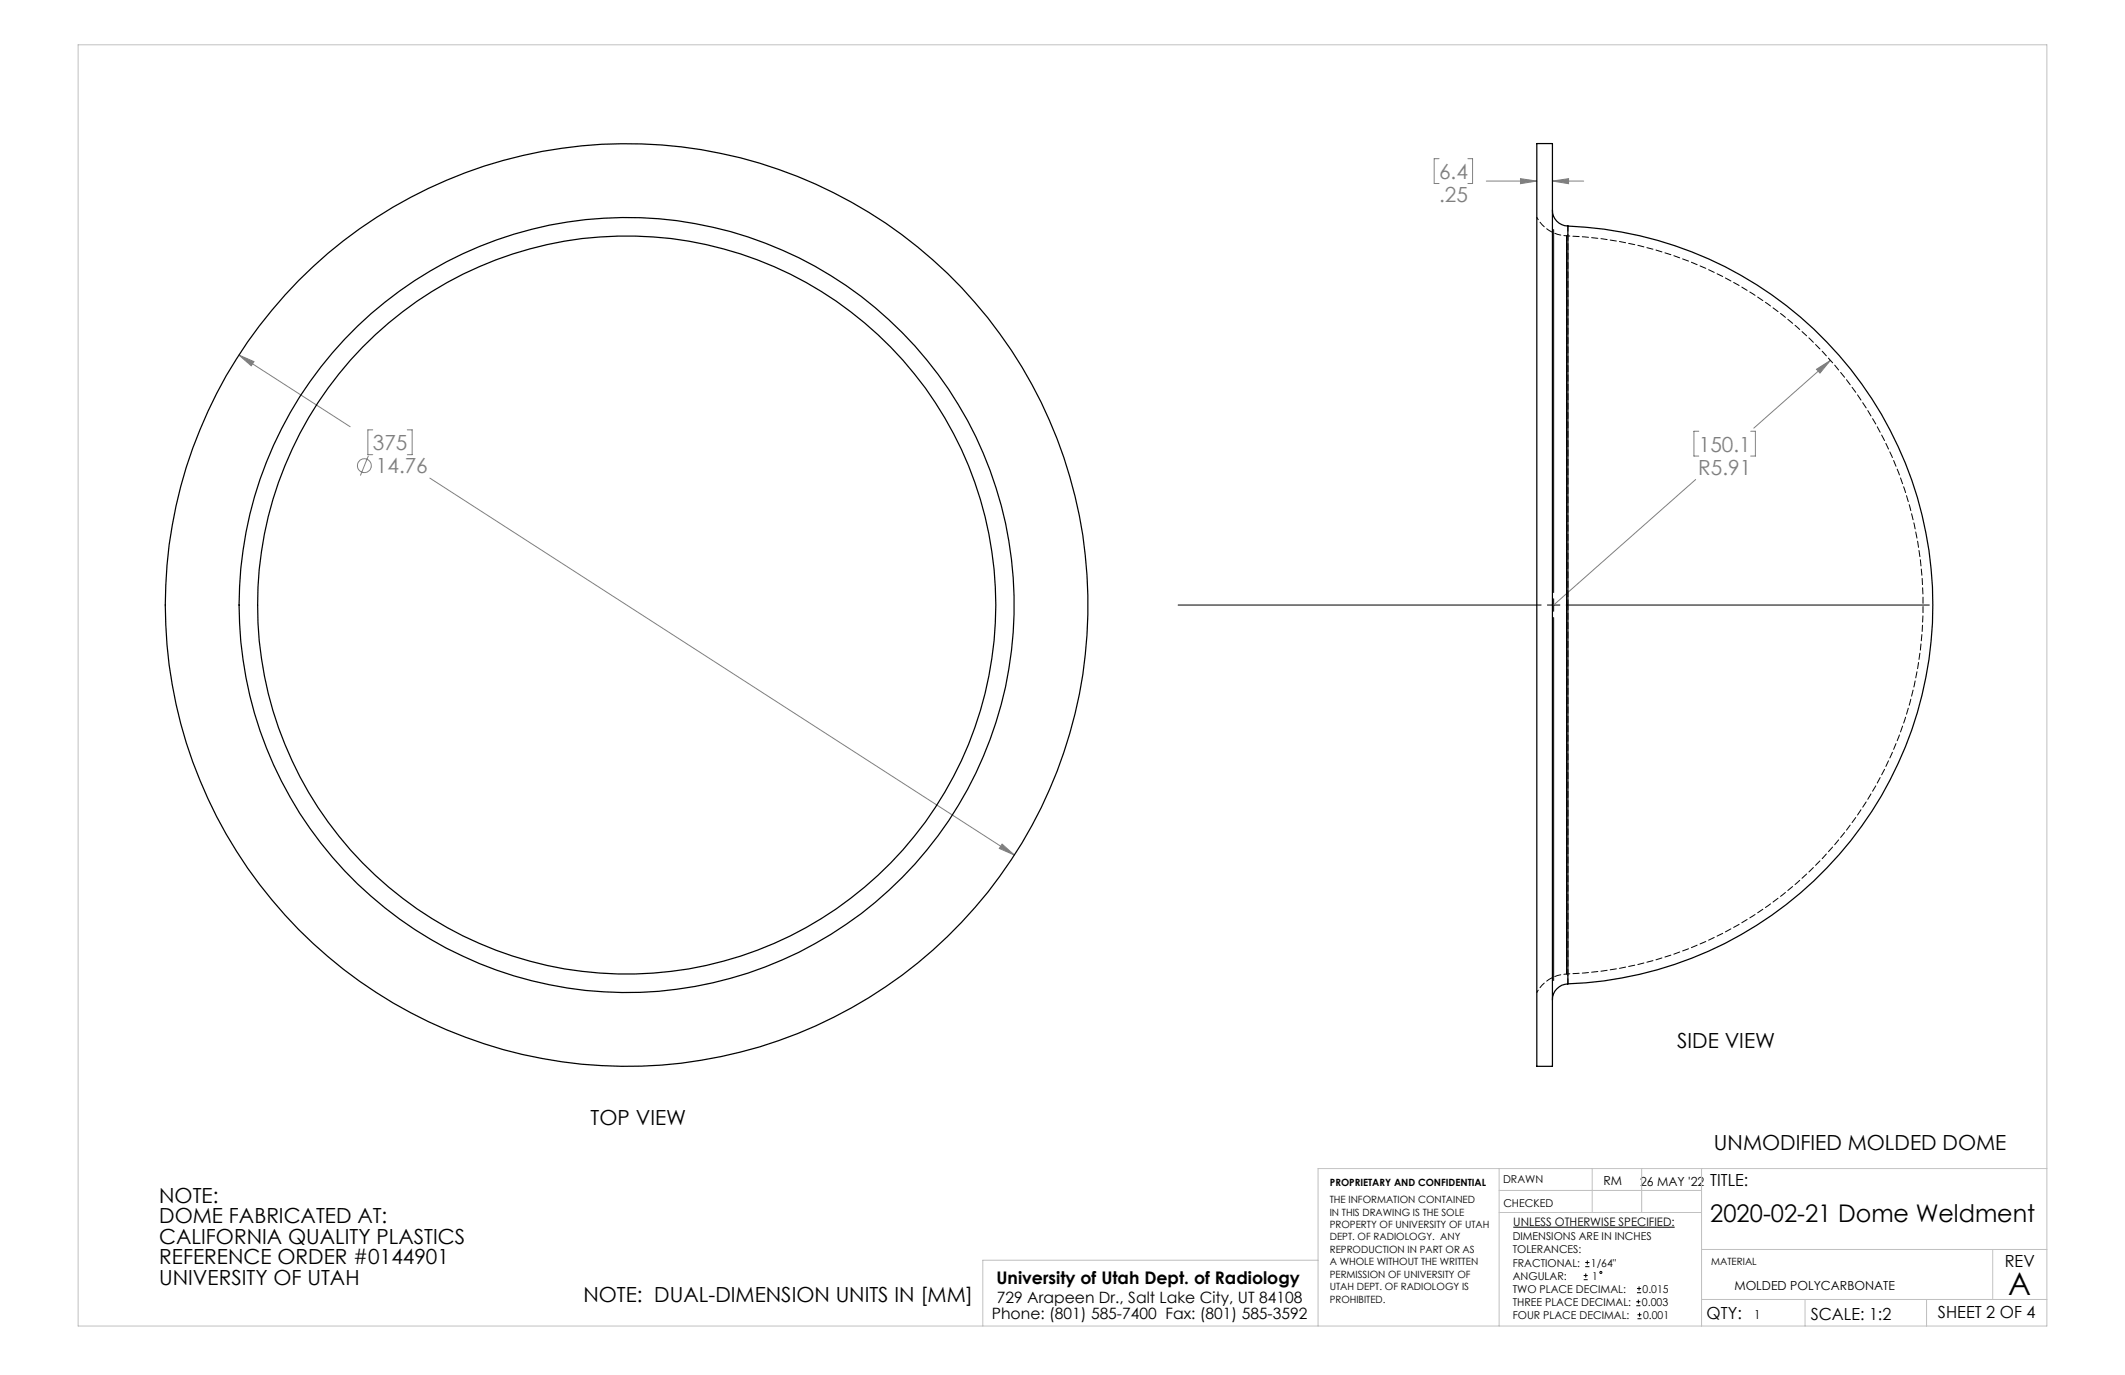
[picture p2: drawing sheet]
<svg xmlns="http://www.w3.org/2000/svg" width="432mm" height="279mm" viewBox="0 0 432 279" stroke-linecap="round" stroke-linejoin="round" font-family="sans-serif">
<g fill="none" stroke="#808080" stroke-width=".2">
<path d="M292.4 32.2h-1v5.1h1M298.3 32.2h.9v5.1h-.9M302 36.8h10.3M309 36.3l3.3 .5-3.3 .5zM315.5 36.8l3.2-.5v1zM315.5 36.8h6.3M48.5 72.1l3.1 1.4-.6 .8zM48.5 72.1l22.7 14.6M369.1 75l2.8-1.8-2.1 2.6zM371.9 73.2l-15.5 13.8M74.9 92.6l-1.7 4M75.7 87.3h-.9v5.1h.9"/>
<path d="M82.8 87.3h.9v5.1h-.9M87.3 97.2l118.8 76.5M344.6 97.4l-28.9 25.5M345.2 87.6h-1v5.1h1M355.7 87.6h1v5.1h-1M203.6 171.5l2.5 2.2-3-1.3z"/>
<circle cx="74" cy="94.6" r="1.41"/>
</g>
<g fill="none" stroke="#000" stroke-width=".2">
<path d="M315.7 46.6v73.8M239.4 122.9h73.8M314.4 122.9h2.6M315.7 121.7v2.5M315.7 125.5v73.7M318.2 122.9h73.8M307.5 249.4h32.8M321.8 259.2h.8M322.1 257.4h.9M322.1 256.5h.9M322.2 258.8v.8M322.5 256.1v.9"/>
<path d="M321.8 260h.8M332.5 265.3h.8M332.5 264.5h.8M332.6 262.7h.9M332.6 261.8h.9M332.7 268h.9M332.7 267.2h.9M332.9 264.1v.8M333.1 261.4v.9M333.2 266.7v.9"/>
<circle cx="325.3" cy="258.6" r=".2"/>
</g>
<g fill="none" stroke="#c0c0c0" stroke-width=".2">
<path d="M15.9 9.1h400v260.4h-400zM304.6 237.5v32M323.5 237.5v8.9M333.6 237.5v8.9M345.8 237.5v32M415.9 237.5h-148.1v32M267.8 256.1h-68.1v13.4M304.6 246.4h41.2M304.6 241.9h41.2M345.8 253.9h70.1M404.9 253.9v10.2M345.8 264.1h70.1"/>
<path d="M366.8 264.1v5.4M391.5 264.1v5.4"/>
</g>
<path d="M203.6 171.5l-.5 .9 3 1.3zM48.5 72.1l2.5 2.2 .6-.8zM309 36.3l3.3 .5-3.3 .5zM315.5 36.8l3.2-.5v1zM369.1 75l.7 .8 2.1-2.6z" fill="#808080"/>
<g fill="none" stroke="#000" stroke-width=".25">
<path d="M312.3 29.2h3.2v187.5h-3.2zM315.5 42.7a3.2 3.2 0 0 0 3.1 3.2M318.6 45.9a77 77 0 0 1 74.1 77 77 77 0 0 1-74.1 77M318.6 45.9v154M318.6 199.9a3.3 3.3 0 0 0-3.1 3.3"/>
<circle cx="127.3" cy="122.9" r="78.7"/>
<circle cx="127.3" cy="122.9" r="93.7"/>
<circle cx="127.3" cy="122.9" r="75"/>
</g>
<path d="M318.6 45.9v77M318.3 122.9v75v-150v75M318.6 122.9v77" fill="none" stroke="#000" stroke-width=".2" stroke-dasharray="1.3 .6" stroke-dashoffset=".2"/>
<path d="M318.3 47.9a7.1 7.1 0 0 1-6-3.7M312.3 201.7a7.1 7.1 0 0 1 6-3.8" fill="none" stroke="#000" stroke-width=".2" stroke-dasharray="1.3 .6" stroke-dashoffset=".7"/>
<path d="M318.3 197.9a75 75 0 0 0 72.5-75 75 75 0 0 0-72.5-75" fill="none" stroke="#000" stroke-width=".2" stroke-dasharray="1.3 .6" stroke-dashoffset=".6"/>
<text font-size="6.3" x="408.1" y="263.1">A</text>
<text font-size="4.9" x="347.5" y="248.2">2020-02-21 Dome Weldment</text>
<g font-size="4.2" fill="#808080">
<text x="292.4" y="36.3">6.4</text>
<text x="292.4" y="41.1">.25</text>
<text x="75.8" y="91.5">375</text>
<text x="345.2" y="91.7">150.1</text>
<text x="76.4" y="96.2">14.76</text>
<text x="345.1" y="96.5">R5.91</text>
</g>
<g font-size="4.2">
<text x="340.8" y="213">SIDE VIEW</text>
<text x="120" y="228.6">TOP VIEW</text>
<text x="348.3" y="233.6">UNMODIFIED MOLDED DOME</text>
<text x="32.4" y="244.4">NOTE:</text>
<text x="32.4" y="248.6">DOME FABRICATED AT:</text>
<text x="32.4" y="252.7">CALIFORNIA QUALITY PLASTICS</text>
<text x="32.4" y="256.9">REFERENCE ORDER #0144901</text>
<text x="32.4" y="261.1">UNIVERSITY OF UTAH</text>
<text x="118.5" y="264.6">NOTE: DUAL-DIMENSION UNITS IN [MM]</text>
</g>
<text font-size="3.5" x="202.5" y="260.9">University of Utah Dept. of Radiology</text>
<g font-size="3.4">
<text x="347.5" y="240.9">TITLE:</text>
<text x="407.4" y="257.6">REV</text>
<text x="346.8" y="268.1">QTY:</text>
<text x="368" y="268.1">SCALE: 1:2</text>
<text x="393.8" y="267.9">SHEET 2 OF 4</text>
</g>
<g font-size="3.2">
<text x="201.5" y="268">Phone: (801) 585-7400 Fax: (801) 585-3592</text>
<text x="202.6" y="264.8">729 Arapeen Dr., Salt Lake City, UT 84108</text>
</g>
<g font-size="2.5">
<text x="325.8" y="240.8">RM</text>
<text x="333.3" y="240.9">26 MAY '22</text>
<text x="352.4" y="262.1">MOLDED POLYCARBONATE</text>
<text x="356.5" y="268">1</text>
</g>
<text font-size="2.4" x="307.5" y="249.1">UNLESS OTHERWISE SPECIFIED:</text>
<g font-size="2.2">
<text x="305.4" y="240.4">DRAWN</text>
<text x="305.5" y="245.3">CHECKED</text>
<text x="307.4" y="252.1">DIMENSIONS ARE IN INCHES</text>
<text x="307.4" y="254.7">TOLERANCES:</text>
<text x="307.4" y="257.4">FRACTIONAL:</text>
<text x="323.3" y="257.4">1/64&quot;</text>
<text x="307.4" y="262.7">TWO PLACE DECIMAL:</text>
<text x="307.4" y="260">ANGULAR:</text>
<text x="323.5" y="260">1</text>
<text x="333.8" y="262.7">0.015</text>
<text x="307.4" y="265.3">THREE PLACE DECIMAL:</text>
<text x="307.4" y="268">FOUR PLACE DECIMAL:</text>
<text x="333.6" y="265.3">0.003</text>
<text x="333.9" y="268">0.001</text>
</g>
<g font-size="2">
<text x="270.2" y="244.5">THE INFORMATION CONTAINED</text>
<text x="270.2" y="241.1">PROPRIETARY AND CONFIDENTIAL</text>
<text x="270.2" y="247">IN THIS DRAWING IS THE SOLE</text>
<text x="270.2" y="249.5">PROPERTY OF UNIVERSITY OF UTAH</text>
<text x="270.2" y="252.1">DEPT. OF RADIOLOGY. ANY</text>
<text x="270.2" y="254.6">REPRODUCTION IN PART OR AS</text>
<text x="270.2" y="257.1">A WHOLE WITHOUT THE WRITTEN</text>
<text x="347.7" y="257.1">MATERIAL</text>
<text x="270.2" y="259.6">PERMISSION OF UNIVERSITY OF</text>
<text x="270.2" y="262.1">UTAH DEPT. OF RADIOLOGY IS</text>
<text x="270.2" y="264.7">PROHIBITED.</text>
</g>
</svg>
